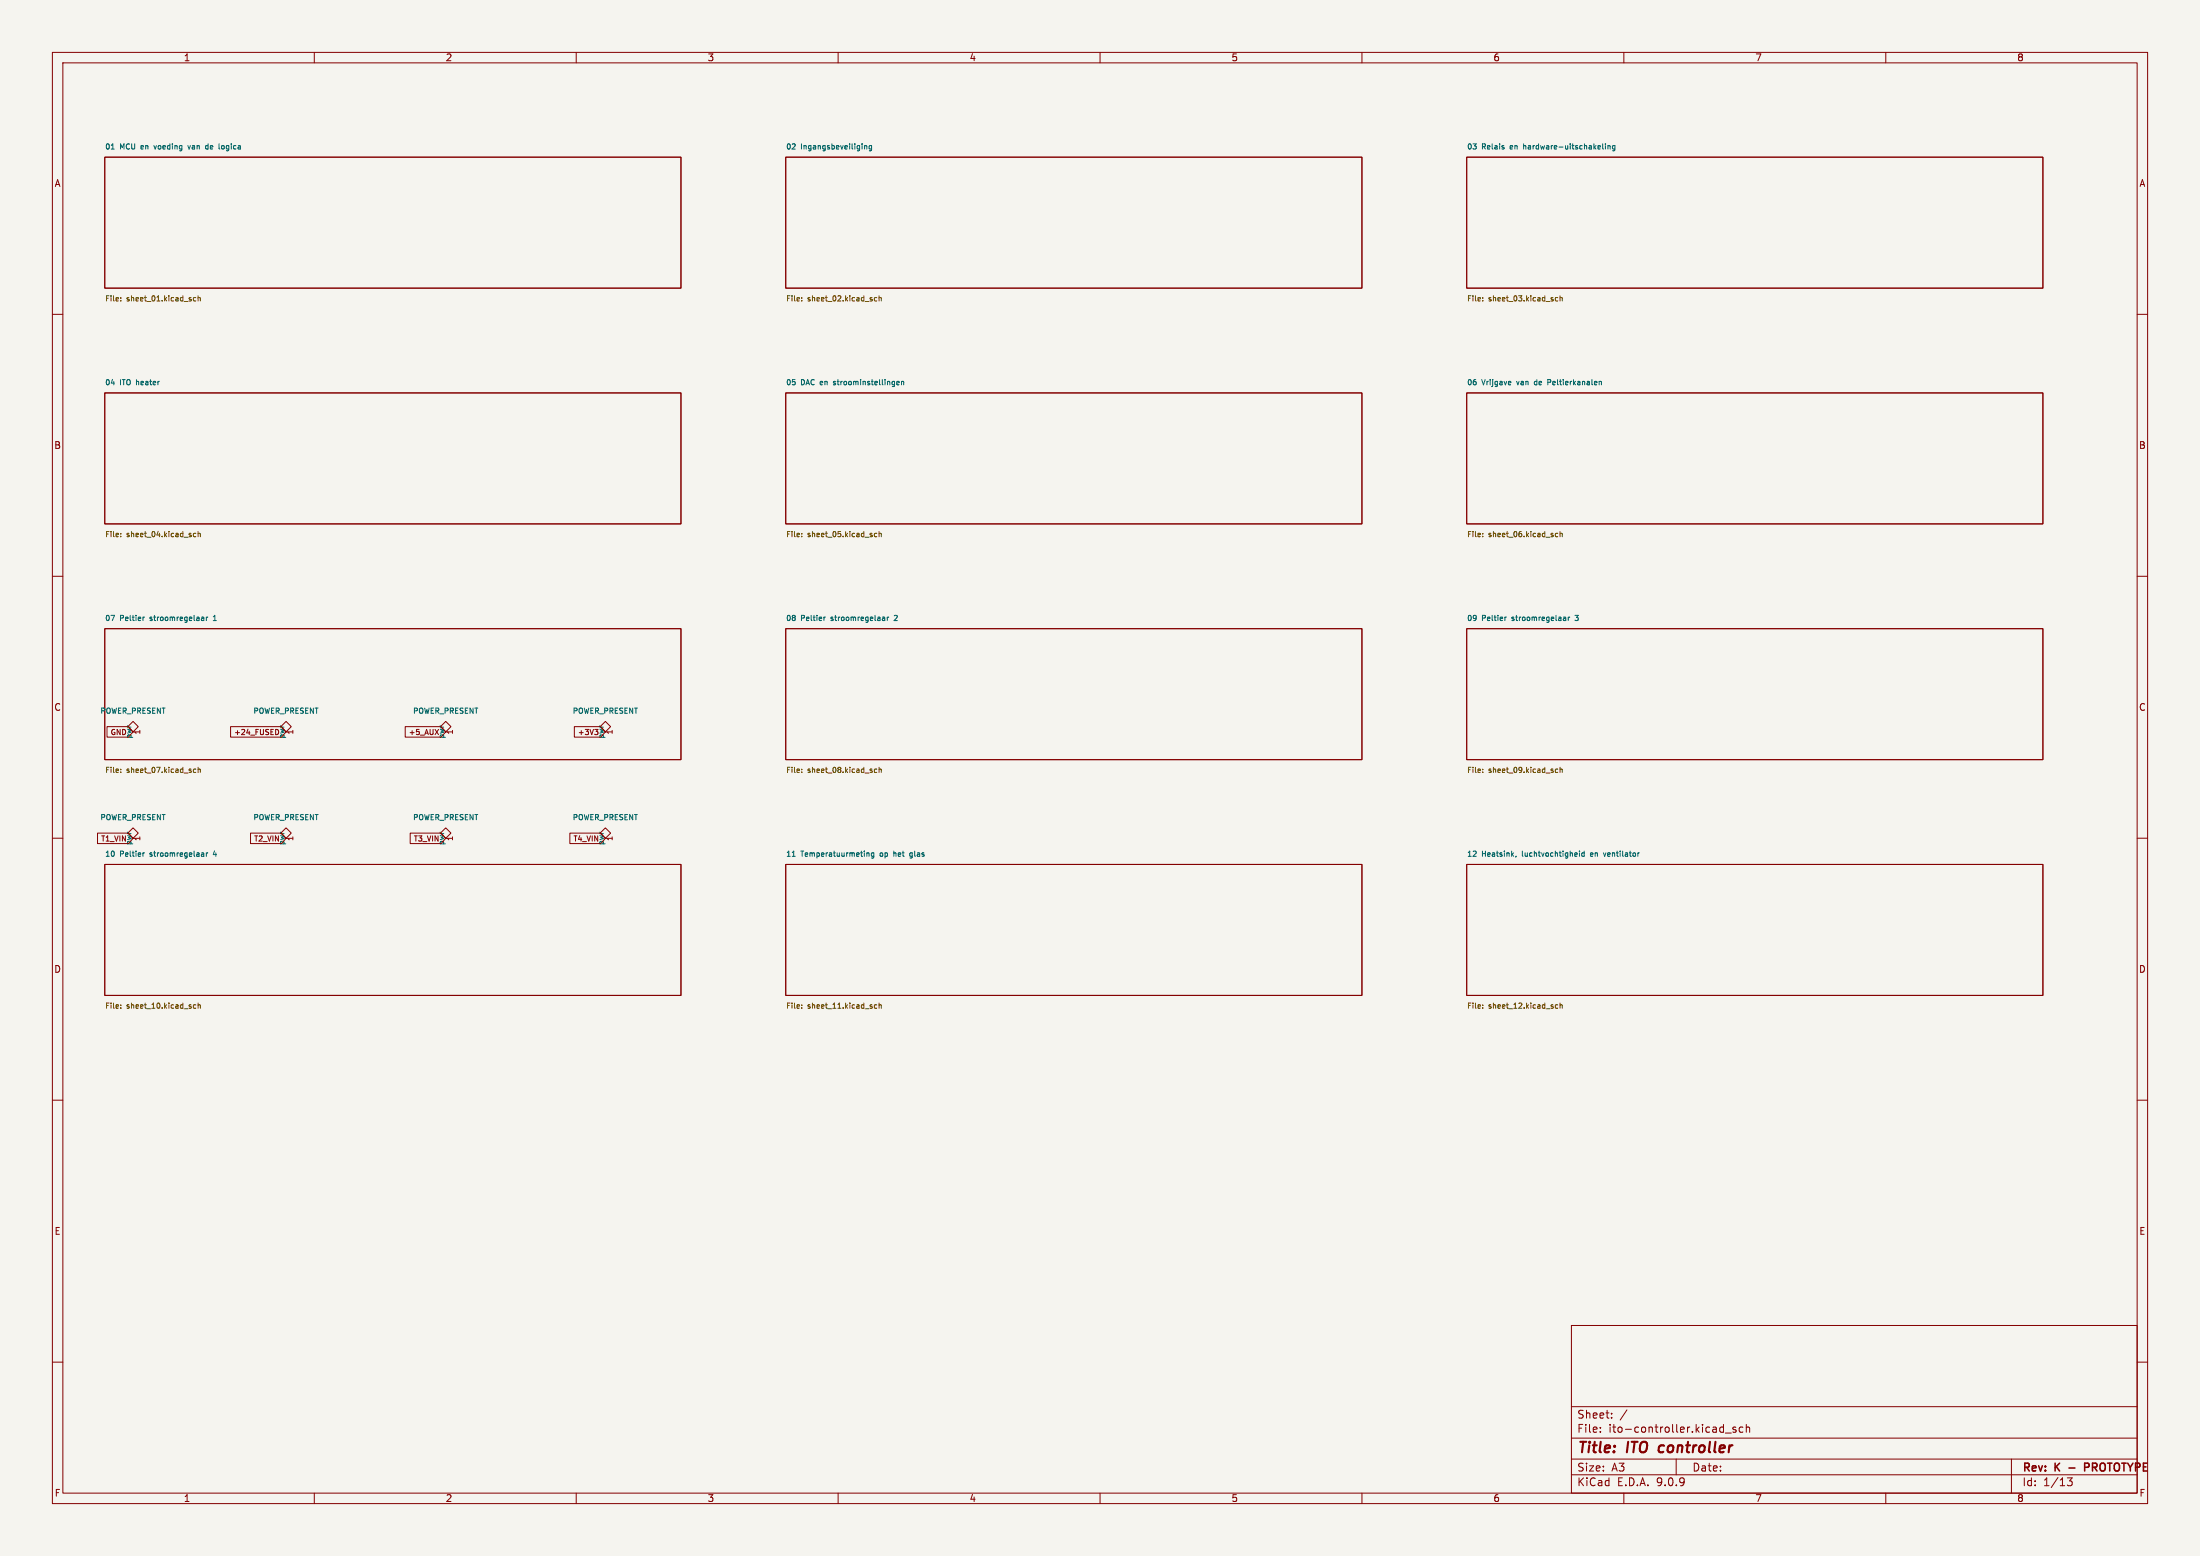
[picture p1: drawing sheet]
<svg xmlns="http://www.w3.org/2000/svg" width="420mm" height="297mm" viewBox="0 0 420 297" stroke-linecap="round" stroke-linejoin="round" font-family="sans-serif">
<path d="M0 0h420v297h-420z" fill="#f5f4ef" stroke="#f5f4ef" stroke-width=".19"/>
<g fill="none" stroke="#840000" stroke-width=".19">
<path d="M10 10h400v277h-400zM12 12h396v273h-396zM60 10v2M110 10v2M160 10v2M210 10v2M260 10v2M310 10v2M360 10v2M20 30h110v25h-110zM150 30h110v25h-110zM280 30h110v25h-110z"/>
<path d="M10 60h2M20 75h110v25h-110zM150 75h110v25h-110zM280 75h110v25h-110zM408 60h2M10 110h2M408 110h2M20 120h110v25h-110zM20.4 138.7h4.1l.9 1-.9 1h-4.1zM25.4 137.7l1 1-1 1-1-1zM44 138.7h9.7l.9 1-.9 1h-9.7zM52.6 139.2l.4 .1 .1 .2"/>
<path d="M53.1 140l-.1 .2h-.4M54.6 137.7l1 1-1 1-1-1zM77.4 138.7h6.8l.9 1-.9 1h-6.8zM83.1 139.2l.6 1M83.7 139.2l-.6 1M85.1 137.7l1 1-1 1-1-1zM109.6 138.7h5.1l.9 1-.9 1h-5.1zM113.5 139.2h.7l-.4 .4 .3 .1M115.6 137.7l1 1-1 1-1-1zM150 120h110v25h-110zM280 120h110v25h-110zM10 160h2"/>
<path d="M18.6 159h5.9l.9 1-.9 1h-5.9zM25.4 158l1 1-1 1-1-1zM47.8 159h5.9l.9 1-.9 1h-5.9zM54.6 158l1 1-1 1-1-1zM78.3 159h5.9l.9 1-.9 1h-5.9zM85.1 158l1 1-1 1-1-1zM108.8 159h5.9l.9 1-.9 1h-5.9zM114.1 140.1l-.4 .1M115.6 158l1 1-1 1-1-1zM408 160h2M20 165h110v25h-110zM150 165h110v25h-110z"/>
<path d="M280 165h110v25h-110zM10 210h2M408 210h2M300 253h108v32h-108zM10 260h2M300 278.5h108M300 274.5h108M300 268.5h108M305.5 273.2v.2M305.5 272.5v.1M307.7 270.5v.2M307.7 269.8v.1"/>
<path d="M310.6 269.1l-1.3 1.9M320 278.5v3M329.4 273.5h1.1M331.4 272.5l-.4-.1-.2 .2 .1 .2 .5 .2v.3h-.6M332.7 272.5l-.4-.1-.3 .3 .2 .6h.5M333.4 272.5l.2-.1 .3 .1 .1 .9M333.4 271.9v1.5M384 278.5v6.5M408 260h2M60 285v2M110 285v2M160 285v2"/>
<path d="M210 285v2M260 285v2M300 281.5h108M310 285v2M360 285v2M394.7 282.1h.9l-.5 .6 .4 .1v.6l-.2 .2-.6-.1"/>
</g>
<path d="M398.7 279.4l-.7-.1v1.5M398.7 280l-.7 .1" fill="none" stroke="#840000" stroke-width=".3"/>
<path d="M316.8 276.1l-.2 .7 .4 .4" fill="none" stroke="#840000" stroke-width=".4"/>
<g fill="none" stroke="#006464" stroke-width=".19">
<path d="M21.2 28.5h.6M29.4 27.8l.2 .7M35.9 27.8l.2 .7 .2-.7M39.2 28.3l.2 .2 .3-.1M39.7 27.8h-.3l-.2 .2M39.7 27.5v1M42.7 27.8h-.2l-.2 .2 .1 .4h.3M165.1 27.9l.3-.1 .1 .7M165.1 27.8v.7M166.4 27.8h-.3l-.2 .2 .1 .4h.4M166.4 27.8v.8l-.2 .2-.2-.1M290.9 27.5v1"/>
<path d="M290.9 27.8v.1M306 28.4l.1 .1M306.5 27.5h.1M306.5 27.8v.7M307 27.8v.7M307 27.9l.3-.1 .1 .7M308.3 27.8h-.3l-.2 .2 .1 .4h.4M308.3 27.8v.8l-.2 .2-.2-.1M159.1 73.4l.1 .1M159.1 72.8v.3M171.2 72.9l.1-.1 .4 .1-.5 .2M171.2 73.3l.1 .2 .3-.1"/>
<path d="M172.1 72.9l.4-.1v.7M172.1 72.8v.7M288.4 72.8v.2l-.4 .1M293 72.9v.5M295.5 73h.4M295.9 72.5h-.4v1M305.3 72.8h.4v.7M27.6 117.8l-.3 .1M38.6 117.8h.3v.7M38.9 118.4l-.3 .1M38.9 118l-.3 .1M39.4 117.8v.7"/>
<path d="M39.7 117.8l-.3 .2M40.7 118.5h.6M40.9 117.6l-.2 .1M157.6 117.8l-.3 .1M168.6 117.8h.3v.7M168.9 118.4l-.3 .1M168.9 118l-.3 .1M169.4 117.8v.7M169.7 117.8l-.3 .2M170.8 117.5h-.1M171.2 117.9l-.5 .6h.6M287.6 117.8l-.3 .1"/>
<path d="M298.6 117.8h.3v.7M298.9 118.4l-.3 .1M298.9 118l-.3 .1M299.4 117.8v.7M299.7 117.8l-.3 .2M300.7 117.5h.6M300.7 118.4l.1 .1M27.6 162.8l-.3 .1M38.6 162.8h.3v.7M38.9 163l-.3 .1M38.9 163.4l-.3 .1M39.4 162.8v.7"/>
<path d="M39.7 162.8l-.3 .2M41 162.4l-.3 .7h.6M151.2 163.5h.6M165.5 162.9l.4-.1v.7M166.8 162.8h-.3l-.2 .2 .1 .4h.4M166.8 162.8v.8l-.2 .2-.2-.1M170.6 162.5v1M170.7 162.8l-.1 .1M173.7 163.7h.4M174.1 162.8l-.4 .2v.4l.4 .1M289.4 163.4l-.1 .2M301.5 162.5h.1"/>
<path d="M301.5 162.8v.7M302.4 162.8h-.3l-.1 .2 .1 .4h.3M302.4 162.5v1M303.8 162.8l-.2 .1v.4l.2 .2M304.1 163l-.5 .1M306.1 162.8l.2 .7 .3-.7"/>
</g>
<g fill="none" stroke="#725600" stroke-width=".19">
<path d="M23.1 56.8v.1M23.1 57.4v.1M36.9 57.3l.2 .2 .3-.1M37.4 56.8h-.3l-.2 .2M37.8 56.9l.4-.1v.7M37.8 56.5v1M153.1 56.8v.1M153.1 57.4v.1M166.9 57.3l.2 .2 .3-.1M167.4 56.8h-.3l-.2 .2M167.8 56.9l.4-.1v.7M167.8 56.5v1"/>
<path d="M283.1 57.4v.1M283.1 56.8v.1M296.9 57.3l.2 .2 .3-.1M297.4 56.8h-.3l-.2 .2M297.8 56.9l.4-.1v.7M297.8 56.5v1M23.1 101.8v.1M23.1 102.4v.1M36.9 102.3l.2 .2 .3-.1M37.4 101.8h-.3l-.2 .2M37.8 101.5v1M37.8 101.9l.4-.1v.7"/>
<path d="M153.1 101.8v.1M153.1 102.4v.1M166.9 102.3l.2 .2 .3-.1M167.4 101.8h-.3l-.2 .2M167.8 101.5v1M167.8 101.9l.4-.1v.7M283.1 101.8v.1M283.1 102.4v.1M296.9 102.3l.2 .2 .3-.1M297.4 101.8h-.3l-.2 .2M297.8 101.5v1M297.8 101.9l.4-.1v.7"/>
<path d="M23.1 146.8v.1M23.1 147.4v.1M36.9 147.3l.2 .2 .3-.1M37.4 146.8h-.3l-.2 .2M37.8 146.5v1M37.8 146.9l.4-.1v.7M153.1 146.8v.1M153.1 147.4v.1M166.9 147.3l.2 .2 .3-.1M167.4 146.8h-.3l-.2 .2M167.8 146.5v1M167.8 146.9l.4-.1v.7"/>
<path d="M283.1 146.8v.1M283.1 147.4v.1M296.9 147.3l.2 .2 .3-.1M297.4 146.8h-.3l-.2 .2M297.8 146.5v1M297.8 146.9l.4-.1v.7M23.1 192.4v.1M23.1 191.8v.1M36.9 192.3l.2 .2 .3-.1M37.4 191.8h-.3l-.2 .2M37.8 191.9l.4-.1v.7M37.8 191.5v1"/>
<path d="M153.1 192.4v.1M153.1 191.8v.1M166.9 192.3l.2 .2 .3-.1M167.4 191.8h-.3l-.2 .2M167.8 191.9l.4-.1v.7M167.8 191.5v1M283.1 191.8v.1M283.1 192.4v.1M296.9 192.3l.2 .2 .3-.1M297.4 191.8h-.3l-.2 .2M297.8 191.5v1M297.8 191.9l.4-.1v.7"/>
</g>
<g font-size="2.8" fill="#840000">
<text x="301" y="277.9">Title:</text>
<text x="310.6" y="277.9">ITO</text>
<text x="317.5" y="277.9">controller</text>
</g>
<g font-size="2.1" fill="#840000">
<text x="301" y="273.7">File:</text>
<text x="301" y="271">Sheet:</text>
<text x="307.1" y="273.7">ito-controller.kicad_sch</text>
<text x="301" y="281.1">Size:</text>
<text x="307.6" y="281.1">A3</text>
<text x="323" y="281.1">Date:</text>
<text x="386" y="281.3">Rev:</text>
<text x="392.4" y="281.3">K</text>
<text x="395.6" y="281.3">-</text>
<text x="399.2" y="281.3">PROTOTYPE</text>
<text x="301" y="283.9">KiCad</text>
<text x="308.7" y="283.9">E.D.A.</text>
<text x="316.3" y="283.9">9.0.9</text>
<text x="386" y="283.9">Id:</text>
<text x="390.1" y="283.9">1/13</text>
</g>
<g font-size="1.8" fill="#840000">
<text x="35" y="11.9">1</text>
<text x="85" y="11.9">2</text>
<text x="135" y="11.9">3</text>
<text x="185" y="11.9">4</text>
<text x="235" y="11.9">5</text>
<text x="285" y="11.9">6</text>
<text x="335" y="11.9">7</text>
<text x="385" y="11.9">8</text>
<text x="10.3" y="35.9">A</text>
<text x="408.3" y="35.9">A</text>
<text x="10.3" y="85.9">B</text>
<text x="408.2" y="85.9">B</text>
<text x="10.3" y="135.9">C</text>
<text x="408.2" y="135.9">C</text>
<text x="10.3" y="185.9">D</text>
<text x="408.2" y="185.9">D</text>
<text x="10.3" y="235.9">E</text>
<text x="408.3" y="235.9">E</text>
<text x="10.3" y="285.9">F</text>
<text x="35" y="286.9">1</text>
<text x="85" y="286.9">2</text>
<text x="135" y="286.9">3</text>
<text x="185" y="286.9">4</text>
<text x="235" y="286.9">5</text>
<text x="285" y="286.9">6</text>
<text x="335" y="286.9">7</text>
<text x="385" y="286.9">8</text>
<text x="408.3" y="285.9">F</text>
</g>
<g font-size="1.4" fill="#006464">
<text x="20" y="28.7">01</text>
<text x="22.9" y="28.7">MCU</text>
<text x="27.1" y="28.7">en</text>
<text x="29.9" y="28.7">voeding</text>
<text x="36.6" y="28.7">van</text>
<text x="40.2" y="28.7">de</text>
<text x="43" y="28.7">logica</text>
<text x="150" y="28.7">02</text>
<text x="152.9" y="28.7">Ingangsbeveiliging</text>
<text x="280" y="28.7">03</text>
<text x="282.9" y="28.7">Relais</text>
<text x="288.5" y="28.7">en</text>
<text x="291.3" y="28.7">hardware-uitschakeling</text>
<text x="20" y="73.7">04</text>
<text x="22.9" y="73.7">ITO</text>
<text x="26.2" y="73.7">heater</text>
<text x="150" y="73.7">05</text>
<text x="152.9" y="73.7">DAC en</text>
<text x="159.6" y="73.7">stroominstellingen</text>
<text x="280" y="73.7">06</text>
<text x="282.9" y="73.7">Vrijgave</text>
<text x="289.8" y="73.7">van</text>
<text x="293.4" y="73.7">de</text>
<text x="296.2" y="73.7">Peltierkanalen</text>
<text x="20" y="118.7">07</text>
<text x="22.9" y="118.7">Peltier</text>
<text x="28.8" y="118.7">stroomregelaar</text>
<text x="41.2" y="118.7">1</text>
<text x="150" y="118.7">08</text>
<text x="152.9" y="118.7">Peltier</text>
<text x="158.8" y="118.7">stroomregelaar</text>
<text x="171.2" y="118.7">2</text>
<text x="280" y="118.7">09</text>
<text x="282.9" y="118.7">Peltier</text>
<text x="288.8" y="118.7">stroomregelaar</text>
<text x="301.2" y="118.7">3</text>
<text x="19.1" y="136.4">POWER_PRESENT</text>
<text x="48.3" y="136.4">POWER_PRESENT</text>
<text x="78.7" y="136.4">POWER_PRESENT</text>
<text x="109.2" y="136.4">POWER_PRESENT</text>
<text x="84.8" y="141.1" transform="rotate(-90 84.8 141.1)">pwr</text>
<text x="19.1" y="156.7">POWER_PRESENT</text>
<text x="48.3" y="156.7">POWER_PRESENT</text>
<text x="78.7" y="156.7">POWER_PRESENT</text>
<text x="109.2" y="156.7">POWER_PRESENT</text>
<text x="20" y="163.7">10</text>
<text x="22.9" y="163.7">Peltier</text>
<text x="28.8" y="163.7">stroomregelaar</text>
<text x="41.2" y="163.7">4</text>
<text x="150" y="163.7">11</text>
<text x="152.9" y="163.7">Temperatuurmeting</text>
<text x="168.2" y="163.7">op</text>
<text x="171.1" y="163.7">het</text>
<text x="174.4" y="163.7">glas</text>
<text x="280" y="163.7">12</text>
<text x="282.9" y="163.7">Heatsink,</text>
<text x="290.8" y="163.7">luchtvochtigheid</text>
<text x="304.1" y="163.7">en</text>
<text x="306.9" y="163.7">ventilator</text>
</g>
<g font-size="1.4" fill="#725600">
<text x="20" y="57.7">File:</text>
<text x="24.2" y="57.7">sheet_01.kicad_sch</text>
<text x="150" y="57.7">File:</text>
<text x="154.2" y="57.7">sheet_02.kicad_sch</text>
<text x="280" y="57.7">File:</text>
<text x="284.2" y="57.7">sheet_03.kicad_sch</text>
<text x="20" y="102.7">File:</text>
<text x="24.2" y="102.7">sheet_04.kicad_sch</text>
<text x="150" y="102.7">File:</text>
<text x="154.2" y="102.7">sheet_05.kicad_sch</text>
<text x="280" y="102.7">File:</text>
<text x="284.2" y="102.7">sheet_06.kicad_sch</text>
<text x="20" y="147.7">File:</text>
<text x="24.2" y="147.7">sheet_07.kicad_sch</text>
<text x="150" y="147.7">File:</text>
<text x="154.2" y="147.7">sheet_08.kicad_sch</text>
<text x="280" y="147.7">File:</text>
<text x="284.2" y="147.7">sheet_09.kicad_sch</text>
<text x="20" y="192.7">File:</text>
<text x="24.2" y="192.7">sheet_10.kicad_sch</text>
<text x="150" y="192.7">File:</text>
<text x="154.2" y="192.7">sheet_11.kicad_sch</text>
<text x="280" y="192.7">File:</text>
<text x="284.2" y="192.7">sheet_12.kicad_sch</text>
</g>
<g font-size="1.4" fill="#840000">
<text x="21" y="140.5">GND</text>
<text x="25.1" y="141.1" transform="rotate(-90 25.1 141.1)">pwr</text>
<text x="44.6" y="140.5">+24_FUSED</text>
<text x="54.4" y="141.1" transform="rotate(-90 54.4 141.1)">pwr</text>
<text x="77.9" y="140.5">+5_AUX</text>
<text x="110.2" y="140.5">+3V3</text>
<text x="115.3" y="141.1" transform="rotate(-90 115.3 141.1)">pwr</text>
<text x="19.2" y="160.8">T1_VIN</text>
<text x="25.1" y="161.4" transform="rotate(-90 25.1 161.4)">pwr</text>
<text x="48.4" y="160.8">T2_VIN</text>
<text x="54.4" y="161.4" transform="rotate(-90 54.4 161.4)">pwr</text>
<text x="78.9" y="160.8">T3_VIN</text>
<text x="84.8" y="161.4" transform="rotate(-90 84.8 161.4)">pwr</text>
<text x="109.3" y="160.8">T4_VIN</text>
<text x="115.3" y="161.4" transform="rotate(-90 115.3 161.4)">pwr</text>
</g>
<g font-size="1.4" fill="#a90000">
<text x="27.1" y="140.3" transform="rotate(-90 27.1 140.3)">1</text>
<text x="56.3" y="140.3" transform="rotate(-90 56.3 140.3)">1</text>
<text x="86.8" y="140.3" transform="rotate(-90 86.8 140.3)">1</text>
<text x="117.3" y="140.3" transform="rotate(-90 117.3 140.3)">1</text>
<text x="27.1" y="160.6" transform="rotate(-90 27.1 160.6)">1</text>
<text x="56.3" y="160.6" transform="rotate(-90 56.3 160.6)">1</text>
<text x="86.8" y="160.6" transform="rotate(-90 86.8 160.6)">1</text>
<text x="117.3" y="160.6" transform="rotate(-90 117.3 160.6)">1</text>
</g>
</svg>
